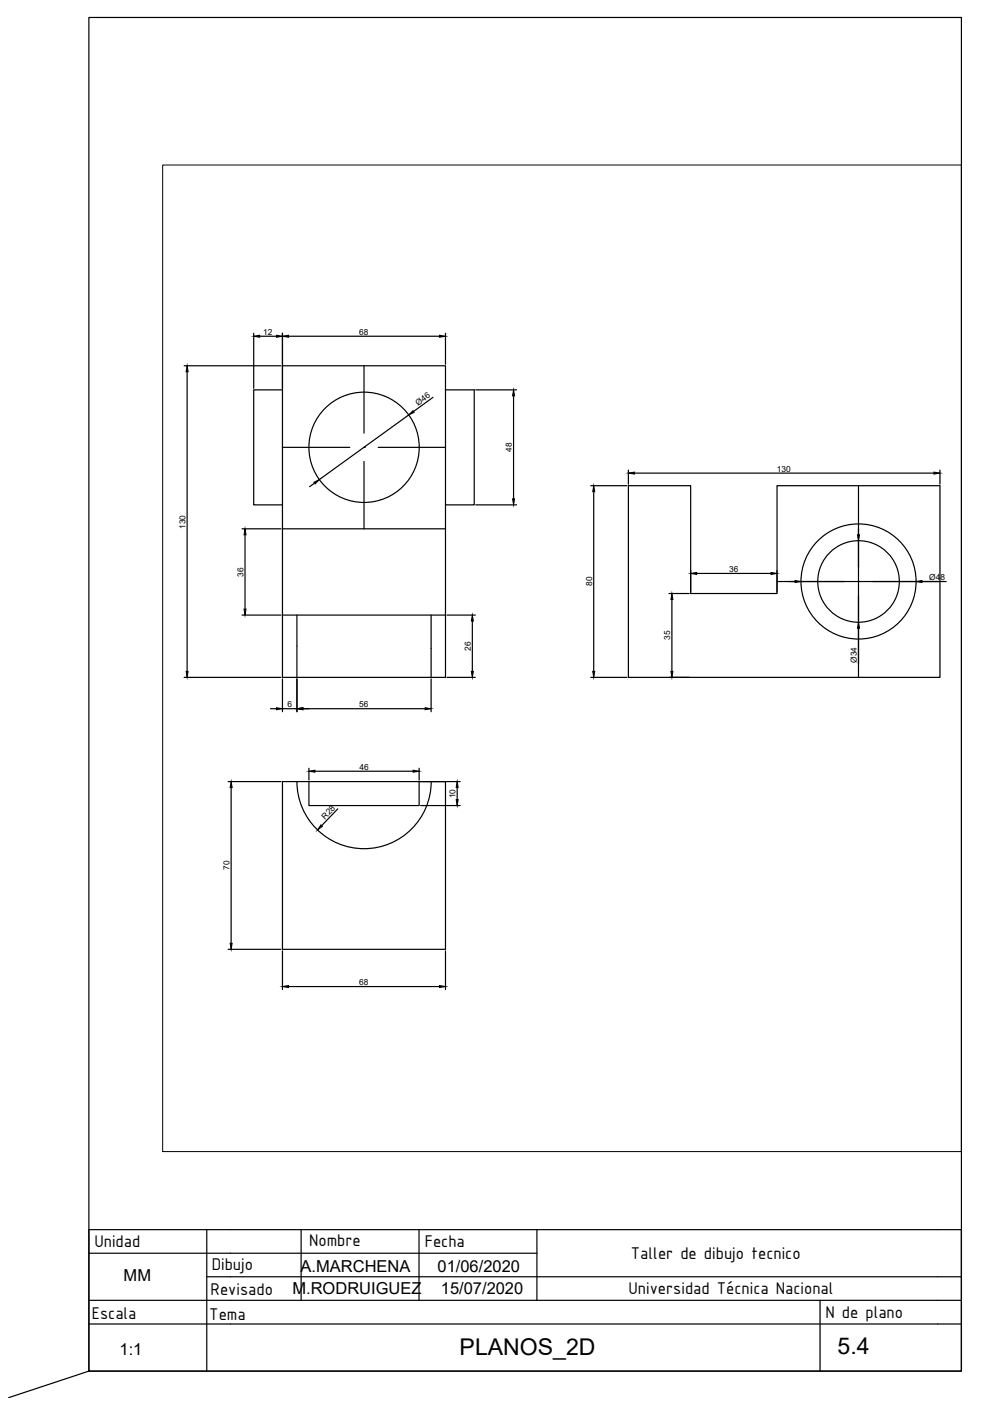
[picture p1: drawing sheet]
<svg xmlns="http://www.w3.org/2000/svg" width="210mm" height="297mm" viewBox="0 0 210 297" stroke-linecap="round" stroke-linejoin="round" font-family="sans-serif">
<!-- layer: 0 -->
<g fill="none" stroke="#000" stroke-width=".25">
<path d="M59.9 77.6h34.6v66h-34.6zM59.9 82.7h-6.1v24.3h6.1M94.5 82.7h6v24.3h-6M59.9 112.1h34.6M133.2 103h13.2v22.8h18.3v-22.8h34.6v40.6h-66.1zM59.9 130.4h34.6M63 130.4v13.2M91.4 130.4v13.2M59.9 165.7h34.6v35.6h-34.6zM63 165.7a14.2 14.2 0 0 0 14.2 14.2 14.2 14.2 0 0 0 14.2-14.2M18.8 265.7h95M18.8 275.7h180"/>
<path d="M43.8 270.7h155M43.8 260.7v30M63.8 260.7v15M88.8 260.7v15M113.8 260.7v15M198.8 260.7h-180v30M18.8 280.7h180"/>
<circle cx="77.2" cy="94.8" r="11.7"/>
<circle cx="182" cy="123.3" r="12.2"/>
<circle cx="182" cy="123.3" r="8.6"/>
</g>
<!-- layer: Ocultas -->
<path d="M77.2 77.6v14.2M59.9 94.8h14.3M77.2 94.8h.1M77.2 97.8v14.3M80.2 94.8h14.3M182 103v17.3M164.7 123.3h14.3M182 123.3h.1M182 126.3v17.3M185 123.3h14.3M65.5 165.7v5.1h23.4v-5.1" fill="none" stroke="#000" stroke-width=".25"/>
<!-- layer: Cotas -->
<g fill="none" stroke="#000" stroke-width=".25">
<path d="M39 77.6h20.6M39.7 78.8v63.5M53.8 70.7v11.6M55.1 71.3h3.5M59.9 70.7v11.6M61.2 71.3h32M94.5 70.7v6.5M86.6 88l-18.9 13.7M91.8 84.2l-4.1 3M100.9 82.7h8.6M108.9 83.9v21.9M133.2 99.7v3"/>
<path d="M199.3 99.7v3M51.3 112.1h8.3M52 113.4v15.7M66.7 102.4l-1.1 .8M100.9 107h8.6M125.3 103h7.6M125.9 104.2v38.1M134.5 100.3h63.5M182 112.1v1.3M182 114.7v17.2M51.3 130.4h8.3M94.8 130.4h6"/>
<path d="M100.1 131.7v10.6M141.8 125.8h4.3M142.5 127.1v15.2M146.4 120.9v4.6M147.7 121.6h15.8M164.7 120.9v4.6M167.3 123.3h1.3M169.8 123.3h24.4M182 133.2v7.6M195.5 123.3h5.1M39 143.6h20.6M57.3 150.3h1.3"/>
<path d="M59.9 143.9v7M59.9 150.3h3.1M63 143.9v7M64.2 150.3h25.9M91.4 143.9v7M94.8 143.6h6M125.3 143.6h7.6M141.8 143.6h4.3M48.4 165.7h11.2M49 167v33M65.5 162.9v2.5M66.8 163.5h20.8"/>
<path d="M71.6 171.5l-3.4 3.5M88.9 162.9v2.5M89.2 165.7h8.4M89.2 170.8h8.4M96.9 167v2.5M48.4 201.3h11.2M59.9 201.6v8.2M61.2 209.2h32M94.5 201.6v8.2M18.8 290.7v-287h185v287h-185l-17 5.6"/>
</g>
<g fill="#000" stroke="#000" stroke-width=".21">
<path d="M39.7 77.6l.2 1.2h-.4zM53.8 71.3l1.3-.2v.4zM58.6 71.1l1.3 .2-1.3 .2zM59.9 71.3l1.3-.2v.4zM93.2 71.1l1.3 .2-1.3 .2zM87.6 87.1l.2 .3-1.2 .6zM108.9 82.7l.2 1.2h-.4zM52 112.1l.2 1.3h-.5zM66.6 102.3l1.1-.6-.9 .9zM108.7 105.8h.4l-.2 1.2zM125.9 103l.2 1.2h-.4zM133.2 100.3l1.3-.2v.4z"/>
<path d="M181.8 113.4h.4l-.2 1.3zM198 100.1l1.3 .2-1.3 .2zM51.7 129.1h.5l-.2 1.3zM100.1 130.4l.3 1.3h-.5zM142.5 125.8l.2 1.3h-.5zM146.4 121.6l1.3-.2v.4zM163.5 121.4l1.2 .2-1.2 .2zM168.6 123.1l1.2 .2-1.2 .2zM182 131.9l.2 1.3h-.4zM194.2 123.3l1.3-.2v.4zM39.5 142.3h.4l-.2 1.3zM58.6 150.1l1.3 .2-1.3 .2z"/>
<path d="M63 150.3l1.2-.2v.4zM90.1 150.1l1.3 .2-1.3 .2zM99.9 142.3h.5l-.3 1.3zM125.7 142.3h.4l-.2 1.3zM142.2 142.3h.5l-.2 1.3zM49 165.7l.2 1.3h-.4zM65.5 163.5l1.3-.2v.4zM68 174.9l.4 .3-1.1 .8zM87.6 163.3l1.3 .2-1.3 .2zM96.7 169.5h.4l-.2 1.3zM96.9 165.7l.2 1.3h-.4zM48.8 200h.4l-.2 1.3z"/>
<path d="M59.9 209.2l1.3-.2v.4zM93.2 209l1.3 .2-1.3 .2z"/>
</g>
<!-- layer: CajetinLine -->
<path d="M173.9 275.7v15M198.8 270.7h5v20h-185M198.8 260.7h5v10M198.8 275.7h5M198.8 280.7h5" fill="none" stroke="#000" stroke-width=".25"/>
<!-- layer: Cotas -->
<path d="M34.5 35h169.3v209.2h-169.3z" fill="none" stroke="#000" stroke-width=".21"/>
<g font-size="4.9">
<text x="97.5" y="287.3">PLANOS_2D</text>
<text x="177.6" y="287.1">5.4</text>
</g>
<g font-size="3.9">
<text x="20" y="264.4">Unidad</text>
<text x="44.9" y="269.2">Dibujo</text>
<text x="65.5" y="264.1">Nombre</text>
<text x="90.1" y="264.4">Fecha</text>
<text x="133.8" y="266.9">Taller de dibujo tecnico</text>
<text x="44.6" y="274.6">Revisado</text>
<text x="133.3" y="274.4">Universidad Técnica Nacional</text>
<text x="19.5" y="279.6">Escala</text>
<text x="44.4" y="279.8">Tema</text>
<text x="175" y="279.4">N de plano</text>
</g>
<g font-size="3.5">
<text x="63.7" y="269.6">A.MARCHENA</text>
<text x="92.8" y="269.7">01/06/2020</text>
<text x="26.2" y="271.7">MM</text>
<text x="62" y="274.3">M.RODRUIGUEZ</text>
<text x="93.5" y="274.4">15/07/2020</text>
<text x="25.3" y="287.4">1:1</text>
</g>
<g font-size="1.8">
<text x="55.8" y="71">12</text>
<text x="76.2" y="71">68</text>
<text x="88.7" y="86.1" transform="rotate(-36 88.7 86.1)">Ø46</text>
<text x="108.5" y="95.8" transform="rotate(-90 108.5 95.8)">48</text>
<text x="164.7" y="100">130</text>
<text x="39.3" y="112.1" transform="rotate(-90 39.3 112.1)">130</text>
<text x="51.6" y="122.2" transform="rotate(-90 51.6 122.2)">36</text>
<text x="125.5" y="124.3" transform="rotate(-90 125.5 124.3)">80</text>
<text x="154.6" y="121.2">36</text>
<text x="197" y="122.9">Ø48</text>
<text x="99.8" y="138" transform="rotate(-90 99.8 138)">26</text>
<text x="142.1" y="135.7" transform="rotate(-90 142.1 135.7)">35</text>
<text x="181.7" y="140.5" transform="rotate(-90 181.7 140.5)">Ø34</text>
<text x="60.9" y="149.9">6</text>
<text x="76.2" y="149.9">56</text>
<text x="76.2" y="163.2">46</text>
<text x="68.9" y="173.8" transform="rotate(-46 68.9 173.8)">R28</text>
<text x="96.6" y="169.3" transform="rotate(-90 96.6 169.3)">10</text>
<text x="48.7" y="184.5" transform="rotate(-90 48.7 184.5)">70</text>
<text x="76.2" y="208.8">68</text>
</g>
</svg>
